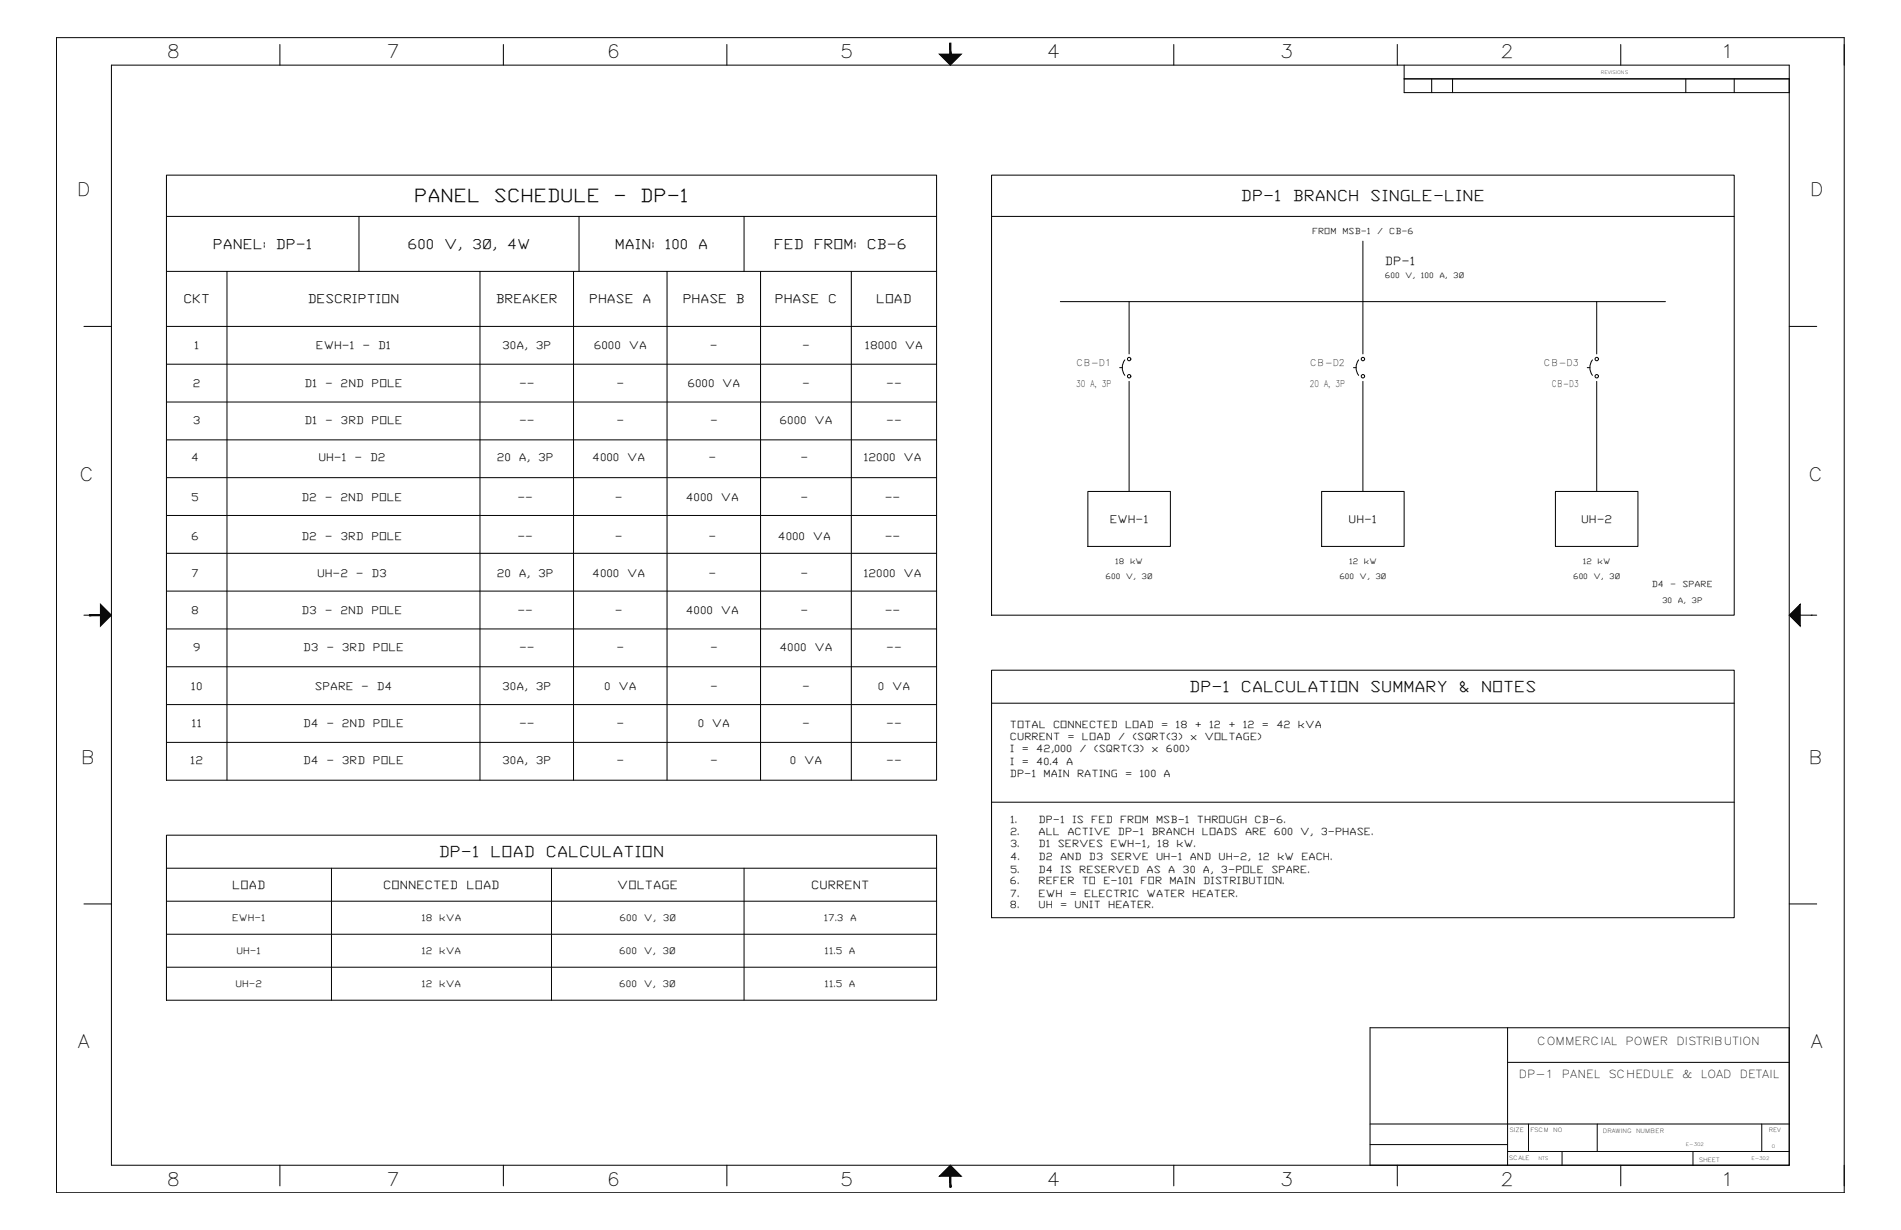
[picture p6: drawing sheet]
<svg xmlns="http://www.w3.org/2000/svg" width="864mm" height="559mm" viewBox="0 0 864 559" stroke-linecap="round" stroke-linejoin="round" font-family="sans-serif">
<!-- layer: Viewport -->
<path d="M638 36h175" fill="none" stroke="#000" stroke-width=".45"/>
<!-- layer: Title Block -->
<g fill="none" stroke="#000" stroke-width=".45">
<path d="M26 17h812v525h-812zM51 30h762v499h-762zM127 20v10M229 20v10M330 20v10M432 20v10M533 20v10M635 20v10M638 30v6h175M650 36v6M660 36v6M736 20v10"/>
<path d="M766 36v6M788 36v6M638 42h175M38 148h13M813 148h12M38 279h13M41 279h.1M813 279h12M823 279h.1M38 411h13M813 411h12M685 467v62"/>
<path d="M813 467h-191v62M685 483h128M622 511h191M694 511v12M726 511v12M800 511v12M127 529v10M229 529v10M330 529v10M432 529v10M533 529v10M622 520h63"/>
<path d="M635 529v10M685 523h128M710 523v6M736 529v10M769 523v6"/>
</g>
<g fill="#000" stroke="#000" stroke-width=".45">
<path d="M427 25h10l-5 5zM46 274l5 5-5 5zM813 279l5-5v10zM432 529l5 5h-10z"/>
<path d="M431 20l1 5v-5zM431 20l1 5h-1z"/>
<path d="M41 279v1l5-1zM41 280l5-1v1z"/>
<path d="M431 534v5h1zM431 534h1v5z"/>
</g>
<!-- layer: 0 -->
<g fill="none" stroke="#000" stroke-width=".45">
<path d="M638 36v6M813 36v6M76 80h349v274h-349zM450 80h338v199h-338zM76 98h349M163 98v25M263 98v25M338 98v25M450 98h338M619 110v51M76 123h349M103 123v231"/>
<path d="M218 123v231M261 123v231M303 123v231M346 123v231M387 123v231M482 137h275M513 137v24M725 137v24M76 148h349M76 165h349M513 173v50M619 173v50"/>
<path d="M725 173v50M76 183h349M76 200h349M76 217h349M76 234h349M494 223h38v25h-38zM600 223h38v25h-38zM707 223h37v25h-37zM76 251h349M76 269h349M76 286h349M76 303h349"/>
<path d="M450 304h338v113h-338zM450 319h338M76 320h349M76 337h349M76 379h349v75h-349zM450 364h338M76 394h349M151 394v60M251 394v60M338 394v60M76 409h349M76 424h349"/>
<path d="M76 439h349M813 467v62h-191"/>
</g>
<!-- layer: SYMS -->
<g fill="none" stroke="#000" stroke-width=".45">
<path d="M509 167h1M511 164a6 6 0 0 0 0 7M615 167h1M617 164a6 6 0 0 0 0 7M721 167h1M723 164a6 6 0 0 0 0 7"/>
<circle cx="513" cy="163" r=".8"/>
<circle cx="513" cy="171" r=".8"/>
<circle cx="619" cy="163" r=".8"/>
<circle cx="619" cy="171" r=".8"/>
<circle cx="725" cy="171" r=".8"/>
<circle cx="725" cy="163" r=".8"/>
</g>
<g font-size="8.4">
<text x="76" y="26">8</text>
<text x="176" y="26">7</text>
<text x="276" y="26">6</text>
<text x="382" y="26">5</text>
<text x="476" y="26">4</text>
<text x="582" y="26">3</text>
<text x="682" y="26">2</text>
<text x="782" y="26">1</text>
<text x="35" y="89">D</text>
<text x="822" y="89">D</text>
<text x="188" y="92">PANEL</text>
<text x="224" y="92">SCHEDULE</text>
<text x="279" y="92">-</text>
<text x="291" y="92">DP-1</text>
<text x="36" y="218">C</text>
<text x="822" y="218">C</text>
<text x="37" y="347">B</text>
<text x="822" y="347">B</text>
<text x="35" y="476">A</text>
<text x="823" y="476">A</text>
<text x="76" y="539">8</text>
<text x="176" y="539">7</text>
<text x="276" y="539">6</text>
<text x="382" y="539">5</text>
<text x="476" y="539">4</text>
<text x="582" y="539">3</text>
<text x="682" y="539">2</text>
<text x="782" y="539">1</text>
</g>
<g font-size="7">
<text x="564" y="91">DP-1</text>
<text x="587" y="91">BRANCH</text>
<text x="622" y="91">SINGLE-LINE</text>
<text x="540" y="314">DP-1</text>
<text x="564" y="314">CALCULATION</text>
<text x="622" y="314">SUMMARY</text>
<text x="663" y="314">&amp;</text>
<text x="673" y="314">NOTES</text>
<text x="199" y="389">DP-1</text>
<text x="223" y="389">LOAD</text>
<text x="248" y="389">CALCULATION</text>
</g>
<g font-size="6.3">
<text x="97" y="113">PANEL:</text>
<text x="125" y="113">DP-1</text>
<text x="185" y="113">600</text>
<text x="202" y="113">V,</text>
<text x="215" y="113">3Ø,</text>
<text x="230" y="113">4W</text>
<text x="279" y="113">MAIN:</text>
<text x="302" y="113">100</text>
<text x="317" y="113">A</text>
<text x="352" y="113">FED</text>
<text x="370" y="113">FROM:</text>
<text x="394" y="113">CB-6</text>
</g>
<g font-size="5.6">
<text x="83" y="138">CKT</text>
<text x="140" y="138">DESCRIPTION</text>
<text x="225" y="138">BREAKER</text>
<text x="268" y="138">PHASE</text>
<text x="292" y="138">A</text>
<text x="310" y="138">PHASE</text>
<text x="334" y="138">B</text>
<text x="352" y="138">PHASE</text>
<text x="376" y="138">C</text>
<text x="398" y="138">LOAD</text>
</g>
<g font-size="5.2">
<text x="629" y="120">DP-1</text>
<text x="106" y="404">LOAD</text>
<text x="174" y="404">CONNECTED</text>
<text x="212" y="404">LOAD</text>
<text x="280" y="404">VOLTAGE</text>
<text x="369" y="404">CURRENT</text>
</g>
<g font-size="5">
<text x="698" y="475">COMMERCIAL</text>
<text x="739" y="475">POWER</text>
<text x="762" y="475">DISTRIBUTION</text>
<text x="690" y="490">DP-1</text>
<text x="710" y="490">PANEL</text>
<text x="731" y="490">SCHEDULE</text>
<text x="764" y="490">&amp;</text>
<text x="773" y="490">LOAD</text>
<text x="790" y="490">DETAIL</text>
</g>
<g font-size="4.9">
<text x="88" y="159">1</text>
<text x="144" y="159">EWH-1</text>
<text x="165" y="159">-</text>
<text x="172" y="159">D1</text>
<text x="228" y="159">30A,</text>
<text x="243" y="159">3P</text>
<text x="270" y="159">6000</text>
<text x="286" y="159">VA</text>
<text x="323" y="159">-</text>
<text x="364" y="159">-</text>
<text x="393" y="159">18000</text>
<text x="411" y="159">VA</text>
<text x="88" y="176">2</text>
<text x="138" y="176">D1</text>
<text x="148" y="176">-</text>
<text x="155" y="176">2ND</text>
<text x="169" y="176">POLE</text>
<text x="236" y="176">--</text>
<text x="280" y="176">-</text>
<text x="312" y="176">6000</text>
<text x="328" y="176">VA</text>
<text x="364" y="176">-</text>
<text x="403" y="176">--</text>
<text x="88" y="193">3</text>
<text x="138" y="193">D1</text>
<text x="148" y="193">-</text>
<text x="155" y="193">3RD</text>
<text x="169" y="193">POLE</text>
<text x="236" y="193">--</text>
<text x="280" y="193">-</text>
<text x="323" y="193">-</text>
<text x="354" y="193">6000</text>
<text x="370" y="193">VA</text>
<text x="403" y="193">--</text>
<text x="87" y="209">4</text>
<text x="145" y="209">UH-1</text>
<text x="161" y="209">-</text>
<text x="168" y="209">D2</text>
<text x="226" y="209">20</text>
<text x="236" y="209">A,</text>
<text x="245" y="209">3P</text>
<text x="269" y="209">4000</text>
<text x="285" y="209">VA</text>
<text x="322" y="209">-</text>
<text x="364" y="209">-</text>
<text x="392" y="209">12000</text>
<text x="410" y="209">VA</text>
<text x="87" y="228">5</text>
<text x="137" y="228">D2</text>
<text x="148" y="228">-</text>
<text x="155" y="228">2ND</text>
<text x="169" y="228">POLE</text>
<text x="235" y="228">--</text>
<text x="279" y="228">-</text>
<text x="312" y="228">4000</text>
<text x="327" y="228">VA</text>
<text x="364" y="228">-</text>
<text x="402" y="228">--</text>
<text x="504" y="238">EWH-1</text>
<text x="613" y="238">UH-1</text>
<text x="718" y="238">UH-2</text>
<text x="87" y="245">6</text>
<text x="137" y="245">D2</text>
<text x="148" y="245">-</text>
<text x="155" y="245">3RD</text>
<text x="169" y="245">POLE</text>
<text x="235" y="245">--</text>
<text x="279" y="245">-</text>
<text x="322" y="245">-</text>
<text x="353" y="245">4000</text>
<text x="369" y="245">VA</text>
<text x="402" y="245">--</text>
<text x="87" y="262">7</text>
<text x="144" y="262">UH-2</text>
<text x="162" y="262">-</text>
<text x="169" y="262">D3</text>
<text x="226" y="262">20</text>
<text x="236" y="262">A,</text>
<text x="245" y="262">3P</text>
<text x="269" y="262">4000</text>
<text x="285" y="262">VA</text>
<text x="322" y="262">-</text>
<text x="364" y="262">-</text>
<text x="392" y="262">12000</text>
<text x="410" y="262">VA</text>
<text x="87" y="279">8</text>
<text x="137" y="279">D3</text>
<text x="148" y="279">-</text>
<text x="155" y="279">2ND</text>
<text x="169" y="279">POLE</text>
<text x="235" y="279">--</text>
<text x="279" y="279">-</text>
<text x="312" y="279">4000</text>
<text x="327" y="279">VA</text>
<text x="364" y="279">-</text>
<text x="402" y="279">--</text>
<text x="88" y="296">9</text>
<text x="138" y="296">D3</text>
<text x="148" y="296">-</text>
<text x="155" y="296">3RD</text>
<text x="169" y="296">POLE</text>
<text x="236" y="296">--</text>
<text x="280" y="296">-</text>
<text x="323" y="296">-</text>
<text x="354" y="296">4000</text>
<text x="370" y="296">VA</text>
<text x="403" y="296">--</text>
<text x="87" y="313">10</text>
<text x="143" y="313">SPARE</text>
<text x="164" y="313">-</text>
<text x="171" y="313">D4</text>
<text x="228" y="313">30A,</text>
<text x="243" y="313">3P</text>
<text x="274" y="313">0</text>
<text x="281" y="313">VA</text>
<text x="323" y="313">-</text>
<text x="364" y="313">-</text>
<text x="399" y="313">0</text>
<text x="405" y="313">VA</text>
<text x="87" y="330">11</text>
<text x="138" y="330">D4</text>
<text x="148" y="330">-</text>
<text x="155" y="330">2ND</text>
<text x="169" y="330">POLE</text>
<text x="236" y="330">--</text>
<text x="280" y="330">-</text>
<text x="317" y="330">0</text>
<text x="323" y="330">VA</text>
<text x="364" y="330">-</text>
<text x="403" y="330">--</text>
<text x="86" y="347">12</text>
<text x="138" y="347">D4</text>
<text x="148" y="347">-</text>
<text x="155" y="347">3RD</text>
<text x="169" y="347">POLE</text>
<text x="228" y="347">30A,</text>
<text x="243" y="347">3P</text>
<text x="280" y="347">-</text>
<text x="323" y="347">-</text>
<text x="359" y="347">0</text>
<text x="365" y="347">VA</text>
<text x="403" y="347">--</text>
</g>
<g font-size="4.5">
<text x="459" y="331">TOTAL</text>
<text x="478" y="331">CONNECTED</text>
<text x="511" y="331">LOAD</text>
<text x="527" y="331">=</text>
<text x="534" y="331">18</text>
<text x="543" y="331">+</text>
<text x="549" y="331">12</text>
<text x="558" y="331">+</text>
<text x="565" y="331">12</text>
<text x="573" y="331">=</text>
<text x="580" y="331">42</text>
<text x="590" y="331">kVA</text>
<text x="459" y="342">I</text>
<text x="459" y="336">CURRENT</text>
<text x="464" y="342">=</text>
<text x="471" y="342">42,000</text>
<text x="485" y="336">=</text>
<text x="490" y="342">/</text>
<text x="492" y="336">LOAD</text>
<text x="497" y="342">(SQRT(3)</text>
<text x="508" y="336">/</text>
<text x="514" y="336">(SQRT(3)</text>
<text x="523" y="342">x</text>
<text x="530" y="342">600)</text>
<text x="541" y="336">x</text>
<text x="547" y="336">VOLTAGE)</text>
<text x="459" y="347">I</text>
<text x="464" y="347">=</text>
<text x="471" y="347">40.4</text>
<text x="484" y="347">A</text>
<text x="459" y="353">DP-1</text>
<text x="474" y="353">MAIN</text>
<text x="489" y="353">RATING</text>
<text x="511" y="353">=</text>
<text x="518" y="353">100</text>
<text x="529" y="353">A</text>
<text x="459" y="374">1.</text>
<text x="472" y="374">DP-1</text>
<text x="487" y="374">IS</text>
<text x="496" y="374">FED</text>
<text x="509" y="374">FROM</text>
<text x="525" y="374">MSB-1</text>
<text x="544" y="374">THROUGH</text>
<text x="570" y="374">CB-6.</text>
<text x="459" y="379">2.</text>
<text x="472" y="379">ALL</text>
<text x="485" y="379">ACTIVE</text>
<text x="508" y="379">DP-1</text>
<text x="523" y="379">BRANCH</text>
<text x="546" y="379">LOADS</text>
<text x="566" y="379">ARE</text>
<text x="579" y="379">600</text>
<text x="591" y="379">V,</text>
<text x="600" y="379">3-PHASE.</text>
<text x="459" y="385">3.</text>
<text x="472" y="385">D1</text>
<text x="480" y="385">SERVES</text>
<text x="504" y="385">EWH-1,</text>
<text x="526" y="385">18</text>
<text x="534" y="385">kW.</text>
<text x="459" y="391">4.</text>
<text x="472" y="391">D2</text>
<text x="482" y="391">AND</text>
<text x="495" y="391">D3</text>
<text x="504" y="391">SERVE</text>
<text x="525" y="391">UH-1</text>
<text x="540" y="391">AND</text>
<text x="554" y="391">UH-2,</text>
<text x="572" y="391">12</text>
<text x="580" y="391">kW</text>
<text x="591" y="391">EACH.</text>
<text x="459" y="402">6.</text>
<text x="459" y="396">5.</text>
<text x="472" y="396">D4</text>
<text x="472" y="402">REFER</text>
<text x="482" y="396">IS</text>
<text x="490" y="396">RESERVED</text>
<text x="491" y="402">TO</text>
<text x="501" y="402">E-101</text>
<text x="518" y="402">FOR</text>
<text x="521" y="396">AS</text>
<text x="531" y="396">A</text>
<text x="531" y="402">MAIN</text>
<text x="537" y="396">30</text>
<text x="546" y="396">A,</text>
<text x="547" y="402">DISTRIBUTION.</text>
<text x="555" y="396">3-POLE</text>
<text x="578" y="396">SPARE.</text>
<text x="459" y="407">7.</text>
<text x="472" y="407">EWH</text>
<text x="486" y="407">=</text>
<text x="493" y="407">ELECTRIC</text>
<text x="521" y="407">WATER</text>
<text x="542" y="407">HEATER.</text>
<text x="459" y="413">8.</text>
<text x="472" y="413">UH</text>
<text x="482" y="413">=</text>
<text x="488" y="413">UNIT</text>
<text x="503" y="413">HEATER.</text>
</g>
<g font-size="4.2">
<text x="489" y="166">CB-D1</text>
<text x="595" y="166">CB-D2</text>
<text x="701" y="166">CB-D3</text>
<text x="489" y="176">30 A, 3P</text>
<text x="595" y="176">20 A, 3P</text>
<text x="705" y="176">CB-D3</text>
<text x="106" y="418">EWH-1</text>
<text x="192" y="418">18</text>
<text x="200" y="418">kVA</text>
<text x="281" y="418">600</text>
<text x="293" y="418">V,</text>
<text x="301" y="418">3Ø</text>
<text x="374" y="418">17.3</text>
<text x="386" y="418">A</text>
<text x="107" y="434">UH-1</text>
<text x="191" y="434">12</text>
<text x="199" y="434">kVA</text>
<text x="281" y="434">600</text>
<text x="292" y="434">V,</text>
<text x="301" y="434">3Ø</text>
<text x="375" y="434">11.5</text>
<text x="386" y="434">A</text>
<text x="107" y="448">UH-2</text>
<text x="191" y="448">12</text>
<text x="199" y="448">kVA</text>
<text x="281" y="448">600</text>
<text x="292" y="448">V,</text>
<text x="301" y="448">3Ø</text>
<text x="375" y="448">11.5</text>
<text x="386" y="448">A</text>
</g>
<g font-size="3.8">
<text x="596" y="106">FROM</text>
<text x="610" y="106">MSB-1</text>
<text x="626" y="106">/</text>
<text x="631" y="106">CB-6</text>
<text x="750" y="267">D4</text>
<text x="759" y="267">-</text>
<text x="764" y="267">SPARE</text>
</g>
<g font-size="3.5">
<text x="629" y="126">600</text>
<text x="638" y="126">V,</text>
<text x="646" y="126">100</text>
<text x="654" y="126">A,</text>
<text x="660" y="126">3Ø</text>
<text x="507" y="256">18</text>
<text x="513" y="256">kW</text>
<text x="613" y="256">12</text>
<text x="620" y="256">kW</text>
<text x="719" y="256">12</text>
<text x="726" y="256">kW</text>
<text x="502" y="263">600</text>
<text x="511" y="263">V,</text>
<text x="519" y="263">3Ø</text>
<text x="608" y="263">600</text>
<text x="618" y="263">V,</text>
<text x="625" y="263">3Ø</text>
<text x="715" y="263">600</text>
<text x="724" y="263">V,</text>
<text x="731" y="263">3Ø</text>
<text x="755" y="274">30</text>
<text x="762" y="274">A,</text>
<text x="768" y="274">3P</text>
</g>
<g font-size="2.7">
<text x="686" y="514">SIZE</text>
<text x="695" y="514">FSCM</text>
<text x="706" y="514">NO</text>
<text x="728" y="515">DRAWING</text>
<text x="743" y="515">NUMBER</text>
<text x="804" y="514">REV</text>
<text x="685" y="527">SCALE</text>
<text x="772" y="528">SHEET</text>
</g>
<g font-size="2.2">
<text x="727" y="34">REVISIONS</text>
<text x="766" y="520">E-302</text>
<text x="805" y="521">0</text>
<text x="699" y="527">NTS</text>
<text x="796" y="527">E-302</text>
</g>
</svg>
